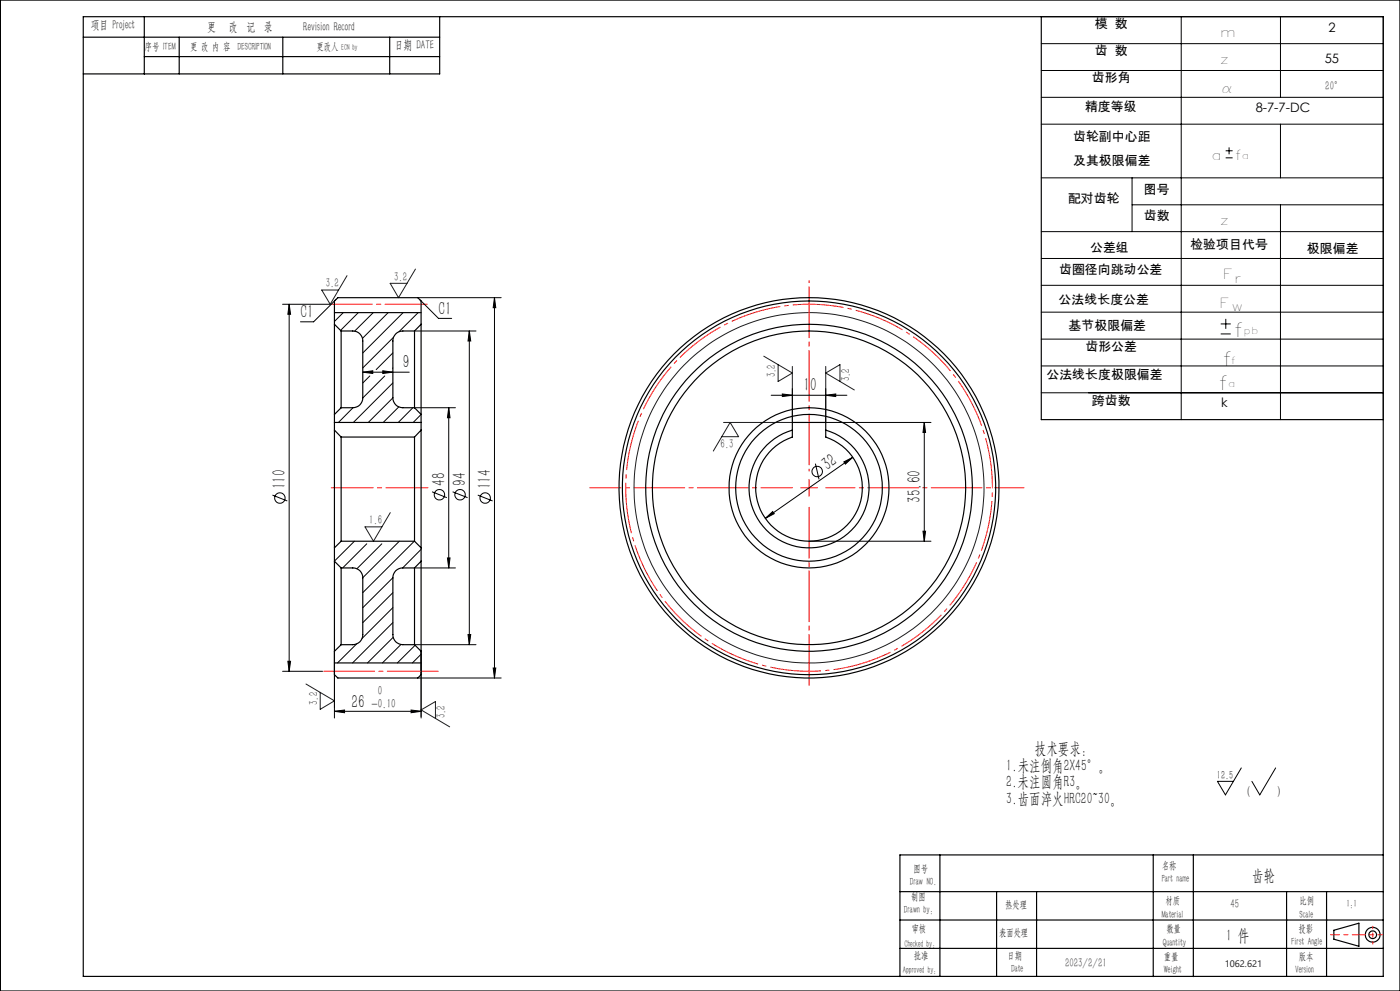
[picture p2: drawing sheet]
<svg xmlns="http://www.w3.org/2000/svg" width="420mm" height="297mm" viewBox="0 0 420 297" stroke-linecap="round" stroke-linejoin="round" font-family="sans-serif">
<g fill="none" stroke="#000" stroke-width=".3">
<path d="M312.4 13.1h102.6M312.4 5h102.6v120.8M354.4 5v120.8M384.1 5v24.2M312.4 21.1h102.6M312.4 29.2h102.6M312.4 37.2h102.6M384.1 37.2v16.1M312.4 53.3h102.6M339.6 53.3v16.1M367.7 47.3h2.1M367.7 45.2h2.1"/>
<path d="M368.7 44.2v2M312.4 69.4h102.6M312.4 77.5h102.6M339.6 61.4h75.4M384.1 61.4v64.4M84.8 91.2h14.3M86.7 91.2v110M86.7 91.2l.5 3h-.8zM100.9 89.7l-6.8 6.7h-4M103 93.7l-2.7 2.6M107.5 93.7l-5.3 5.3M112 93.7l-5.6 5.5"/>
<path d="M116.5 93.7l-7.8 7.7M120.9 93.7l-12.1 12.1M124.4 99.2h18.4M125.3 89.2h25.1M125.4 93.7l-5.7 5.7M125.8 89.7l5.8 5.7h3.9M140.8 99.2v94M140.8 99.2l.4 3h-.8zM148.3 89.2v114M148.3 89.2l.4 3h-.7zM312.4 85.5h102.6M312.4 93.6h102.6"/>
<path d="M366.2 97.1h3M367.7 95.6v3M108.8 111.5l3-.4v.8zM108.8 111.5h14M110.9 112.7l-2.1 2.1M114.8 111.1l3.1 .4-3.1 .4zM115.4 112.7l-6.6 6.6M117.9 119.2l-7.4 7.4M117.9 114.8l-11.9 11.8M117.9 105.8l-5 5M117.9 110.3l-.2 .1M118.1 101.1l-9.3 9.2"/>
<path d="M231.4 118.5h22.7M234.7 118.1l3 .4-3 .3zM237.7 116.4v10.2M247.7 118.5l3-.4v.7zM247.7 116.4v10.2h31.6M312.4 101.6h102.6M312.4 109.7h102.6M312.4 117.7h102.6M366.2 100.1h3M105.9 122.2l-4.4 4.4M119.6 122l-4.6 4.6M123.9 122.2l-4.4 4.4"/>
<path d="M124.4 122.2h12.2M126.3 124.2l-2.3 2.4M134.6 122.2v48M134.6 122.2l.4 3h-.8zM244.6 139l1.1 4.6M253.2 138.4l2.6-1.3-2.2 2zM255.8 137.1l-26.2 18.3M277.3 126.6l.4 3h-.8zM277.3 126.6v35.6M81.7 148.4l4.5 1.7M129.6 147.4l4.5 1.8M135.8 147.4l4.5 1.8"/>
<path d="M143.3 148.4l4.5 1.7M229.6 155.4l2.2-2.1 .5 .6zM276.9 159.2h.8l-.4 3zM106.3 162.2l-6 6M110 163l-7.2 7.2M114.5 163l-7.4 7.5M117.9 177.6l-9.1 9M117.9 173.1l-9.1 9M119.8 162.2l-11 10.9M124.3 162.2l-15.5 15.4M124.4 170.2h12.2M126.3 164.6l-5.5 5.6"/>
<path d="M134.2 167.2h.8l-.4 3zM242.7 162.2h36.6M86.4 198.2h.8l-.5 3zM100.3 195.2v20M107 193l-5.8 5.7M117.9 186.6l-12.1 12.1M117.9 182.1l-9.3 9.2M118 191l-7.8 7.7M120.3 193.1l-5.6 5.6M124.4 193.2h18.4M124.5 193.4l-5.3 5.3M126.3 195.2v20"/>
<path d="M126.3 196.1l-2.6 2.6M140.4 190.2h.8l-.4 3zM84.8 201.2h12M100.3 213.2l3.1-.4v.8zM100.3 213.2h26M123.3 212.8l3 .4-3 .4zM125.3 203.2h25.1M148 200.2h.7l-.4 3zM372.4 230.1l-4.8 8.1-2.4-4h4.8M382.7 230.1l-4.8 8.1-2.3-4"/>
<circle cx="84" cy="149.3" r="1.56"/>
<circle cx="131.8" cy="148.3" r="1.56"/>
<circle cx="138" cy="148.3" r="1.56"/>
<circle cx="145.6" cy="149.3" r="1.56"/>
<circle cx="245.2" cy="141.3" r="1.57"/>
</g>
<g fill="none" stroke="#000" stroke-width=".35">
<path d="M0 0h420v297h-420zM25 11.1h106.9M25 5h390v287.6h-390zM43.3 5v17.2M43.3 17h88.6M53.8 11.1v11.1M84.8 11.1v11.1M116.9 11.1v11.1M131.9 5v17.2h-106.9M312.4 5v120.8h102.6M100.3 93.7h26M100.3 97.2v27"/>
<path d="M100.3 97.2v-7l1.1-1h23.9l1 1v7M100.3 97.2l2 2M102.3 99.2h3.5a2.95 2.95 0 0 1 3 3v17a2.95 2.95 0 0 1-3 3h-3.5M102.3 99.2v23M124.4 99.2h-3.5a2.95 2.95 0 0 0-3 3v17a2.95 2.95 0 0 0 3 3h3.5M124.4 99.2v23M126.3 97.2v27M126.3 97.2l-1.9 2M100.3 128.9v35.3M100.3 126.6h26M100.3 128.9l2 2.1M100.3 124.2v4.7"/>
<path d="M102.3 131v31.2M102.3 122.2l-2 2M102.3 131h22.1M124.4 131v31.2M124.4 122.2l1.9 2M126.3 128.9v35.3M126.3 128.9l-1.9 2.1M126.3 124.2v4.7M237.7 126.6h10v4.4a16 16 0 0 1 8 24.6 16 16 0 0 1-25.9 0 16 16 0 0 1 7.9-24.6zM237.7 128.9a18 18 0 0 0-9.7 27.7 18 18 0 0 0 29.4 0 18 18 0 0 0-9.7-27.7M100.3 168.2v27M100.3 168.2l2 2"/>
<path d="M100.3 164.2v4M102.3 170.2h3.5a2.9 2.9 0 0 1 3 3v17a2.95 2.95 0 0 1-3 3h-3.5M102.3 170.2v23M102.3 162.2l-2 2M102.3 162.2h22.1M124.4 170.2h-3.5a2.9 2.9 0 0 0-3 3v17a2.95 2.95 0 0 0 3 3h3.5M124.4 170.2v23M124.4 162.2l1.9 2M126.3 168.2v27M126.3 168.2l-1.9 2M126.3 164.2v4M100.3 198.7h26"/>
<path d="M100.3 195.2v7l1.1 1h23.9l1-1v-7M102.3 193.2l-2 2M124.4 193.2l1.9 2M282 256.2v36.4M346 256.2v36.5M358 256.2v36.5M415 256.2h-145v36.5M270 267.2h145M270 275.7h145M299 267.2v25.4M311 267.2v25.5M386 267.2v25.5"/>
<path d="M398 267.2v25.5M400.2 278.8l7.5-2.1v6.9l-7.5-2.1zM270 284.2h145"/>
<circle cx="242.7" cy="146.2" r="56"/>
<circle cx="242.7" cy="146.2" r="49"/>
<circle cx="242.7" cy="146.2" r="22"/>
<circle cx="242.7" cy="146.2" r="47"/>
<circle cx="242.7" cy="146.2" r="57"/>
<circle cx="242.7" cy="146.2" r="24"/>
<circle cx="411.8" cy="280.1" r="2.21"/>
<circle cx="411.8" cy="280.2" r="1.15"/>
</g>
<path d="M258.8 198.8a55 55 0 0 0 22.1-92.2 55 55 0 0 0-91.3 25.3 55 55 0 0 0 66.4 67.6l2.8-.7" fill="none" stroke="#f00" stroke-width=".3" stroke-dasharray="15.2 1.3 1.3 1.3" stroke-dashoffset="6.3" stroke-linecap="butt"/>
<g fill="none" stroke="#191924" stroke-width=".3">
<path d="M104.1 82.6l-5 8.6-2.6-4.3h5.1M124.6 80.6l-5 8.6-2.5-4.3h5M229.1 106.7l8.6 5.1-4.3 2.5v-5M237.7 109.8v16.8h-20.6M247.7 109.8v16.8M252 114.3v-5l-4.3 2.5 8.6 5.1M216.5 130.9h5.1l-2.6-4.3-5 8.6M117.1 153.6l-5.1 8.6-2.5-4.3h5.1M100.3 195.2v16.9M126.3 195.2v19.6M91.8 205l8.5 5-4.2 2.6v-5.1M130.6 215.3v-5l-4.3 2.5 8.6 5"/>
<circle cx="242.7" cy="146.2" r="52.5"/>
</g>
<path d="M99.1 91.2h29.1M99.4 146.2h29" fill="none" stroke="#f00" stroke-width=".3" stroke-dasharray="15.2 1.3 1.3 1.3" stroke-dashoffset="2.6"/>
<path d="M247.7 146.2h59.5" fill="none" stroke="#f00" stroke-width=".3" stroke-dasharray="15.2 1.3 1.3 1.3" stroke-dashoffset="6.4"/>
<path d="M242.7 141.2v-57.1" fill="none" stroke="#f00" stroke-width=".3" stroke-dasharray="15.2 1.3 1.3 1.3" stroke-dashoffset="-1.9"/>
<path d="M237.7 146.2h-60.8" fill="none" stroke="#f00" stroke-width=".3" stroke-dasharray="15.2 1.3 1.3 1.3" stroke-dashoffset="5.8"/>
<path d="M242.7 151.2v55" fill="none" stroke="#f00" stroke-width=".3" stroke-dasharray="15.2 1.3 1.3 1.3" stroke-dashoffset="-.9"/>
<path d="M240.2 146.2h5M242.7 143.7v5" fill="none" stroke="#f00" stroke-width=".3"/>
<path d="M408.4 280.1h6.2" fill="none" stroke="#f00" stroke-width=".3" stroke-dasharray="15.2 1.3 1.3 1.3" stroke-dashoffset="14"/>
<path d="M411.8 277.6v5.3" fill="none" stroke="#f00" stroke-width=".3" stroke-dasharray="15.2 1.3 1.3 1.3" stroke-dashoffset="14.5"/>
<path d="M399.2 280.1h9.2" fill="none" stroke="#f00" stroke-width=".3" stroke-dasharray="15.2 1.3 1.3 1.3" stroke-dashoffset="12.6"/>
<path d="M96.8 201.2h35" fill="none" stroke="#f00" stroke-width=".3" stroke-dasharray="15.2 1.3 1.3 1.3" stroke-dashoffset="-.4"/>
<g fill="#000">
<path d="M86.7 91.2l.5 3h-.8zM86.4 198.2h.8l-.5 3z"/>
<path d="M148.3 89.2l.4 3h-.7zM148 200.2h.7l-.4 3z"/>
<path d="M108.8 111.5l3-.4v.8zM114.8 111.1l3.1 .4-3.1 .4z"/>
<path d="M234.7 118.1l3 .4-3 .3zM247.7 118.5l3-.4v.7z"/>
<path d="M134.6 122.2l.4 3h-.8zM134.2 167.2h.8l-.4 3zM140.8 99.2l.4 3h-.8zM140.4 190.2h.8l-.4 3z"/>
<path d="M277.3 126.6l.4 3h-.8zM276.9 159.2h.8l-.4 3z"/>
<path d="M229.6 155.4l2.7-1.5-.5-.6zM253.2 138.4l.4 .7 2.2-2z"/>
<path d="M123.3 212.8l3 .4-3 .4zM100.3 213.2l3.1-.4v.8z"/>
</g>
<g font-size="5.8">
<text x="370.3" y="100.9">f</text>
<text x="366.8" y="109.6">f</text>
<text x="365.6" y="117">f</text>
</g>
<g font-size="5.6">
<text x="90.2" y="95.3">C1</text>
<text x="131.6" y="94.3">C1</text>
<text x="120.8" y="110.4">9</text>
<text x="241.1" y="117.3">10</text>
<text x="248.2" y="141.2" transform="rotate(-35 248.2 141.2)">32</text>
<text x="85.7" y="146.7" transform="rotate(-90 85.7 146.7)">110</text>
<text x="133.5" y="145.7" transform="rotate(-90 133.5 145.7)">48</text>
<text x="139.7" y="145.7" transform="rotate(-90 139.7 145.7)">94</text>
<text x="147.2" y="146.7" transform="rotate(-90 147.2 146.7)">114</text>
<text x="276.2" y="150.8" transform="rotate(-90 276.2 150.8)">35.60</text>
<text x="105.5" y="212.1">26</text>
</g>
<g font-size="4.9">
<text x="310.5" y="226">技术要求：</text>
<text x="301.8" y="231">1.未注倒角2X45°。</text>
<text x="301.8" y="235.9">2.未注圆角R3。</text>
<text x="301.8" y="240.8">3.齿面淬火HRC20~30。</text>
<text x="375.6" y="264">齿轮</text>
<text x="367.9" y="282">1 件</text>
</g>
<g font-size="4.1">
<text x="365.9" y="11.1">m</text>
<text x="365.9" y="19.1">z</text>
<text x="366.4" y="27.9">α</text>
<text x="363.5" y="47.9">a</text>
<text x="370.5" y="47.9">f</text>
<text x="365.9" y="67.4">z</text>
<text x="366.8" y="83.5">F</text>
<text x="370.3" y="84.7">r</text>
<text x="365.8" y="92.2">Fw</text>
</g>
<g font-size="3.9">
<text x="328.4" y="8.5">模 数</text>
<text x="398.5" y="9.5">2</text>
<text x="328.4" y="16.6">齿 数</text>
<text x="397.4" y="18.8">55</text>
<text x="327.6" y="24.6">齿形角</text>
<text x="325.5" y="33.2">精度等级</text>
<text x="376.7" y="33.6">8-7-7-DC</text>
<text x="321.9" y="42.2">齿轮副中心距</text>
<text x="321.9" y="49.4">及其极限偏差</text>
<text x="343.2" y="58">图号</text>
<text x="320.4" y="60.9">配对齿轮</text>
<text x="343.2" y="66.1">齿数</text>
<text x="327" y="75.4">公差组</text>
<text x="357.1" y="74.6">检验项目代号</text>
<text x="392.1" y="75.8">极限偏差</text>
<text x="317.7" y="82.1">齿圈径向跳动公差</text>
<text x="317.6" y="91.1">公法线长度公差</text>
<text x="320.6" y="98.8">基节极限偏差</text>
<text x="325.6" y="105.2">齿形公差</text>
<text x="313.9" y="113.7">公法线长度极限偏差</text>
<text x="327.6" y="121.3">跨齿数</text>
<text x="366.3" y="122.1">k</text>
<text x="113.3" y="208.2">0</text>
<text x="111.4" y="212.1">-0.10</text>
</g>
<g font-size="3.8">
<text x="27.2" y="8.6">项目 Project</text>
<text x="62.1" y="9.1">更</text>
<text x="68.7" y="9.1">改 记 录</text>
<text x="91" y="9.1">Revision Record</text>
<text x="118.4" y="14.7">日期 DATE</text>
</g>
<g font-size="3.8" fill="#191924">
<text x="397.6" y="27">20°</text>
<text x="97.7" y="86.1">3.2</text>
<text x="118.2" y="84.1">3.2</text>
<text x="232.7" y="113.1" transform="rotate(-90 232.7 113.1)">3.2</text>
<text x="254.9" y="114.3" transform="rotate(-90 254.9 114.3)">3.2</text>
<text x="216.2" y="134.1">6.3</text>
<text x="110.7" y="157.1">1.6</text>
<text x="95.3" y="211.4" transform="rotate(-90 95.3 211.4)">3.2</text>
<text x="133.6" y="215.3" transform="rotate(-90 133.6 215.3)">3.2</text>
<text x="369.2" y="272.2">45</text>
<text x="319.5" y="289.7">2023/2/21</text>
</g>
<g font-size="3.5">
<text x="365.1" y="233.5">12.5</text>
<text x="372.8" y="238.2">（</text>
<text x="383.1" y="238.2">）</text>
</g>
<text font-size="3.2" x="43.4" y="15">序号 ITEM</text>
<g font-size="3.1">
<text x="57.1" y="15">更 改 内 容 DESCRIPTION</text>
<text x="95" y="15">更改人</text>
<text x="274" y="261.3">图号</text>
<text x="348.5" y="260.5">名称</text>
<text x="273" y="265.3">Draw NO.</text>
<text x="273.4" y="269.8">制图</text>
<text x="348.5" y="264.5">Part name</text>
<text x="271.2" y="273.8">Drawn by:</text>
<text x="301.6" y="272.2">热处理</text>
<text x="348.5" y="275">Material</text>
<text x="349.6" y="271">材质</text>
<text x="389.9" y="271">比例</text>
<text x="389.9" y="275">Scale</text>
<text x="403.9" y="271.7">1:1</text>
<text x="273.5" y="279.3">审核</text>
<text x="299.7" y="280.6">表面处理</text>
<text x="349.9" y="279.4">数量</text>
<text x="389.6" y="279.2">投影</text>
<text x="274.2" y="287.3">批准</text>
<text x="302.3" y="287.4">日期</text>
<text x="348.8" y="283.4">Quantity</text>
<text x="349.2" y="287.6">重量</text>
<text x="387.4" y="283.2">First Angle</text>
<text x="389.6" y="287.6">版本</text>
<text x="303.4" y="291.4">Date</text>
<text x="349.2" y="291.6">Weight</text>
<text x="388.5" y="291.6">Version</text>
</g>
<g font-size="2.9">
<text x="372.5" y="47.5">a</text>
<text x="373.1" y="100.1">pb</text>
<text x="369.4" y="109.1">f</text>
<text x="368.4" y="116.1">a</text>
</g>
<g font-size="2.8">
<text x="271.3" y="283.7">Checked by：</text>
<text x="270.9" y="291.7">Approved by：</text>
</g>
<text font-size="2.8" fill="#191924" x="367.4" y="289.8">1062.621</text>
<text font-size="2.5" x="102.4" y="15">ECN by</text>
</svg>
